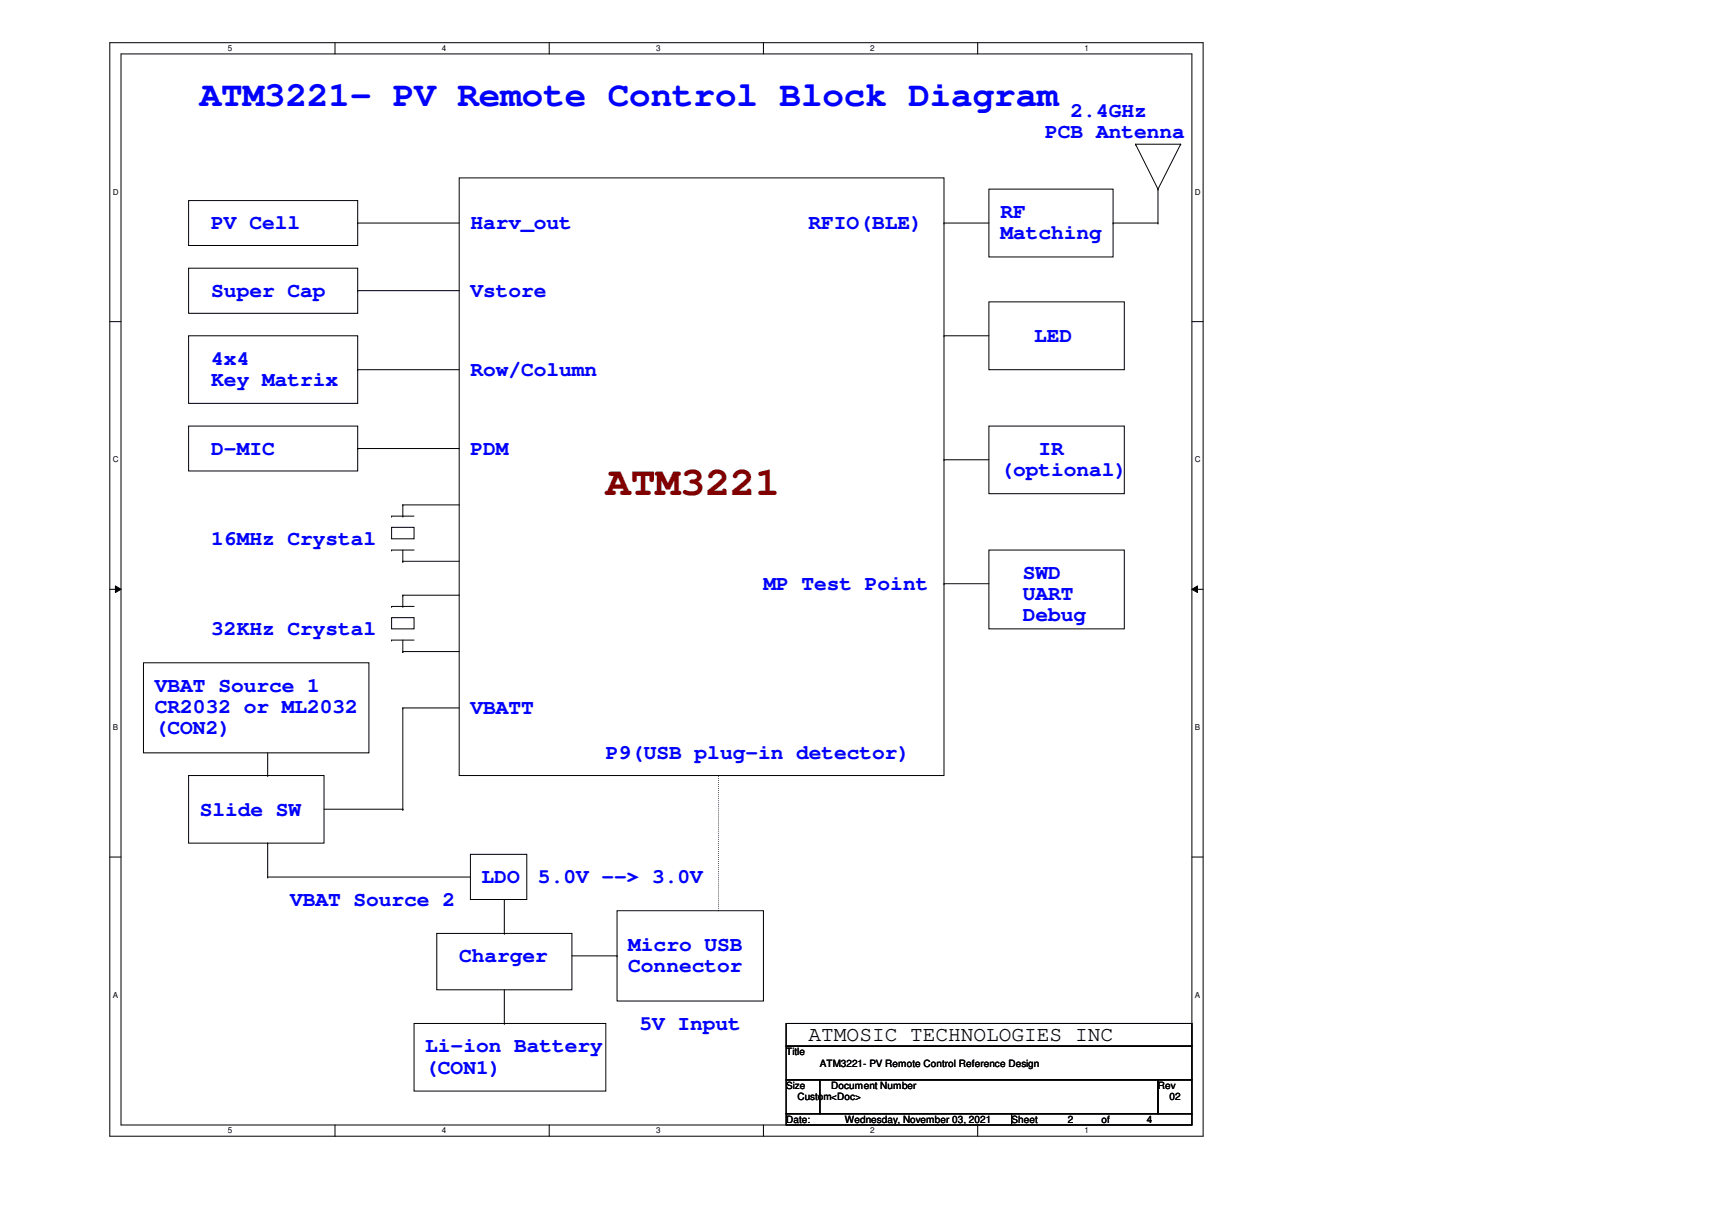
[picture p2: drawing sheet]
<svg xmlns="http://www.w3.org/2000/svg" width="297mm" height="210mm" viewBox="0 0 297 210" stroke-linecap="round" stroke-linejoin="round" font-family="sans-serif">
<path d="M19.1 7.4h189.6v189.7h-189.6zM21 9.4h185.8v185.8h-185.8z" fill="none" stroke="#000" stroke-width=".17"/>
<g fill="#fff">
<path d="M39.5 7.6h.8v1.5h-.8z"/>
<path d="M39.5 195.4h.8v1.5h-.8z"/>
</g>
<path d="M58.1 7.4v2M58.1 195.2v1.9" fill="none" stroke="#000" stroke-width=".17"/>
<g fill="#fff">
<path d="M76.7 7.6h.7v1.5h-.7z"/>
<path d="M76.7 195.4h.7v1.5h-.7z"/>
</g>
<path d="M95.3 7.4v2M95.3 195.2v1.9" fill="none" stroke="#000" stroke-width=".17"/>
<g fill="#fff">
<path d="M113.8 7.6h.8v1.5h-.8z"/>
<path d="M113.8 195.4h.8v1.5h-.8z"/>
</g>
<path d="M132.5 7.4v2M132.5 195.2v1.9" fill="none" stroke="#000" stroke-width=".17"/>
<g fill="#fff">
<path d="M151 7.6h.8v1.5h-.8z"/>
<path d="M151 195.4h.8v1.5h-.8z"/>
</g>
<path d="M169.6 7.4v2M169.6 195.2v1.9" fill="none" stroke="#000" stroke-width=".17"/>
<g fill="#fff">
<path d="M188.2 7.6h.7v1.5h-.7z"/>
<path d="M188.2 195.4h.7v1.5h-.7z"/>
<path d="M19.6 32.6h.9v1.5h-.9z"/>
<path d="M207.3 32.6h1v1.5h-1z"/>
<path d="M19.6 79h.9v1.5h-.9z"/>
<path d="M207.3 79h1v1.5h-1z"/>
</g>
<path d="M19.1 55.8h1.9M206.8 55.8h1.9" fill="none" stroke="#000" stroke-width=".17"/>
<g fill="#fff">
<path d="M19.6 125.4h.8v1.6h-.8z"/>
<path d="M207.3 125.4h.9v1.6h-.9z"/>
</g>
<path d="M19.1 102.2h1.9M20 101.6l1 .6-1 .6zM206.8 102.2l1-.6v1.2zM206.8 102.2h1.9" fill="none" stroke="#000" stroke-width=".17"/>
<path d="M20 101.6l1 .6-1 .6zM206.8 102.2l1-.6v1.2z" fill="#000"/>
<g fill="#fff">
<path d="M19.6 171.9h.8v1.5h-.8z"/>
<path d="M207.3 171.9h.9v1.5h-.9z"/>
</g>
<g fill="none" stroke="#000" stroke-width=".17">
<path d="M32.7 34.8h29.4v7.8h-29.4zM62.1 38.7h.1M62.1 38.7h17.6M79.7 30.9h84.1v103.6h-84.1zM163.8 38.7h.1M163.8 38.7h7.8M171.6 32.8h21.5v11.8h-21.5zM193.1 38.7h.1M193.1 38.7h7.8M197 25h.1M197 25l3.9 7.8M197 25h7.9"/>
<path d="M200.9 38.7h.1M200.9 32.8h.1M200.9 32.8v5.9M204.9 25h.1M204.9 25l-4 7.8M32.7 46.5h29.4v7.9h-29.4zM32.7 58.3h29.4v11.7h-29.4zM62.1 50.4h.1M62.1 50.4h17.6M163.8 58.3h.1M163.8 58.3h7.8M171.6 52.4h23.5v11.7h-23.5z"/>
<path d="M32.7 73.9h29.4v7.8h-29.4zM62.1 64.1h.1M62.1 77.8h.1M62.1 64.1h17.6M62.1 77.8h17.6M163.8 79.8h.1M163.8 79.8h7.8M171.6 73.9h23.5v11.7h-23.5zM67.9 91.5h3.9v2h-3.9zM67.9 89.5h.1M67.9 95.4h.1M67.9 89.5h3.9"/>
<path d="M67.9 95.4h3.9M69.9 87.6h.1M69.9 97.4h.1M69.9 89.5h.1M69.9 87.6h9.8M69.9 97.4h9.8M69.9 87.6v1.9M69.9 95.4v2M171.6 95.4h23.5v13.7h-23.5zM24.9 115h39.1v15.6h-39.1zM67.9 107.1h3.9v2h-3.9zM67.9 105.2h.1"/>
<path d="M67.9 111h.1M67.9 105.2h3.9M67.9 111h3.9M69.9 103.3h.1M69.9 105.2h.1M69.9 113h.1M69.9 103.3v1.9M69.9 111v2M69.9 103.3h9.8M69.9 113h9.8M163.8 101.3h.1M163.8 101.3h7.8"/>
<path d="M32.7 134.5h23.5v11.8h-23.5zM46.4 134.5h.1M46.4 130.6v3.9M69.9 122.8h.1M69.9 122.8v17.6M69.9 122.8h9.8M19.1 148.7h1.9M46.4 152.1h.1M46.4 146.3h.1M46.4 152.1h35.2M46.4 146.3v5.8M56.2 140.4h13.7"/>
<path d="M69.9 140.4h.1M81.6 148.2h9.8v7.8h-9.8zM87.5 156v5.9M107.1 158h25.4v15.7h-25.4zM206.8 148.7h1.9M71.8 177.5h33.3v11.8h-33.3zM75.8 161.9h23.4v9.8h-23.4zM87.5 177.5h.1M87.5 161.9h.1M87.5 171.7v5.8M99.2 165.8h7.9M107.1 165.8h.1"/>
<path d="M136.4 177.5h70.4v4h-70.4zM136.4 181.5h70.4v5.8h-70.4zM136.4 187.3h5.8v5.9h-5.8zM136.4 193.2h39.1v2h-39.1zM142.2 187.3h58.7v5.9h-58.7zM175.5 193.2h31.3v2h-31.3zM200.9 187.3h5.9v5.9h-5.9z"/>
</g>
<path d="M124.7 134.5h.1M124.7 158v-23.5" fill="none" stroke="#000" stroke-width=".17" stroke-dasharray="0 .3"/>
<text font-size="7.2" fill="#800000" x="105.1" y="85.8">ATM3221</text>
<text font-size="6.2" fill="#00f" x="34.7" y="18.5">ATM3221- PV Remote Control Block Diagram</text>
<g font-size="3.7" fill="#00f">
<text x="181.4" y="23.9">PCB Antenna</text>
<text x="185.8" y="20.2">2.4GHz</text>
<text x="36.7" y="39.8">PV Cell</text>
<text x="81.6" y="39.8">Harv_out</text>
<text x="140.3" y="39.8">RFIO(BLE)</text>
<text x="173.6" y="37.8">RF</text>
<text x="173.6" y="41.5">Matching</text>
<text x="36.7" y="51.5">Super Cap</text>
<text x="81.6" y="51.5">Vstore</text>
<text x="179.4" y="59.4">LED</text>
<text x="36.7" y="63.2">4x4</text>
<text x="81.6" y="65.2">Row/Column</text>
<text x="36.7" y="66.9">Key Matrix</text>
<text x="36.7" y="78.9">D-MIC</text>
<text x="81.6" y="78.9">PDM</text>
<text x="173.6" y="82.6">(optional)</text>
<text x="180.2" y="78.9">IR</text>
<text x="36.7" y="94.5">16MHz Crystal</text>
<text x="177.5" y="100.4">SWD</text>
<text x="132.5" y="102.4">MP Test Point</text>
<text x="177.5" y="104.1">UART</text>
<text x="177.5" y="107.8">Debug</text>
<text x="36.7" y="110.2">32KHz Crystal</text>
<text x="26.9" y="120">VBAT Source 1</text>
<text x="26.9" y="123.7">CR2032 or ML2032</text>
<text x="81.6" y="123.9">VBATT</text>
<text x="26.9" y="127.3">(CON2)</text>
<text x="105.1" y="131.7">P9(USB plug-in detector)</text>
<text x="34.7" y="141.5">Slide SW</text>
<text x="83.6" y="153.2">LDO</text>
<text x="93.3" y="153.2">5.0V --&gt; 3.0V</text>
<text x="50.3" y="157.1">VBAT Source 2</text>
<text x="79.7" y="166.9">Charger</text>
<text x="109" y="165">Micro USB</text>
<text x="109" y="168.7">Connector</text>
<text x="111" y="178.6">5V Input</text>
<text x="73.8" y="182.5">Li-ion Battery</text>
<text x="73.8" y="186.2">(CON1)</text>
</g>
<text font-size="3.7" x="140.3" y="180.6">ATMOSIC TECHNOLOGIES INC</text>
<g font-size="1.7">
<text x="136.4" y="183.1">Title</text>
<text x="142.2" y="185">ATM3221- PV Remote Control Reference Design</text>
<text x="136.4" y="188.9">Size</text>
<text x="138.3" y="190.9">Custom&lt;Doc&gt;</text>
<text x="144.2" y="188.9">Document Number</text>
<text x="200.9" y="188.9">Rev</text>
<text x="202.9" y="190.9">02</text>
<text x="136.4" y="194.8">Date:</text>
<text x="146.6" y="194.8">Wednesday, November 03, 2021</text>
<text x="175.5" y="194.8">Sheet</text>
<text x="185.3" y="194.8">2</text>
<text x="191.1" y="194.8">of</text>
<text x="199" y="194.8">4</text>
</g>
<g font-size="1.4">
<text x="39.5" y="8.8">5</text>
<text x="76.7" y="8.8">4</text>
<text x="113.8" y="8.8">3</text>
<text x="151" y="8.8">2</text>
<text x="188.2" y="8.8">1</text>
<text x="19.6" y="33.8">D</text>
<text x="207.3" y="33.8">D</text>
<text x="19.6" y="80.2">C</text>
<text x="207.3" y="80.2">C</text>
<text x="19.6" y="126.7">B</text>
<text x="207.3" y="126.7">B</text>
<text x="19.6" y="173.1">A</text>
<text x="207.3" y="173.1">A</text>
<text x="39.5" y="196.6">5</text>
<text x="76.7" y="196.6">4</text>
<text x="113.8" y="196.6">3</text>
<text x="151" y="196.6">2</text>
<text x="188.2" y="196.6">1</text>
</g>
</svg>
